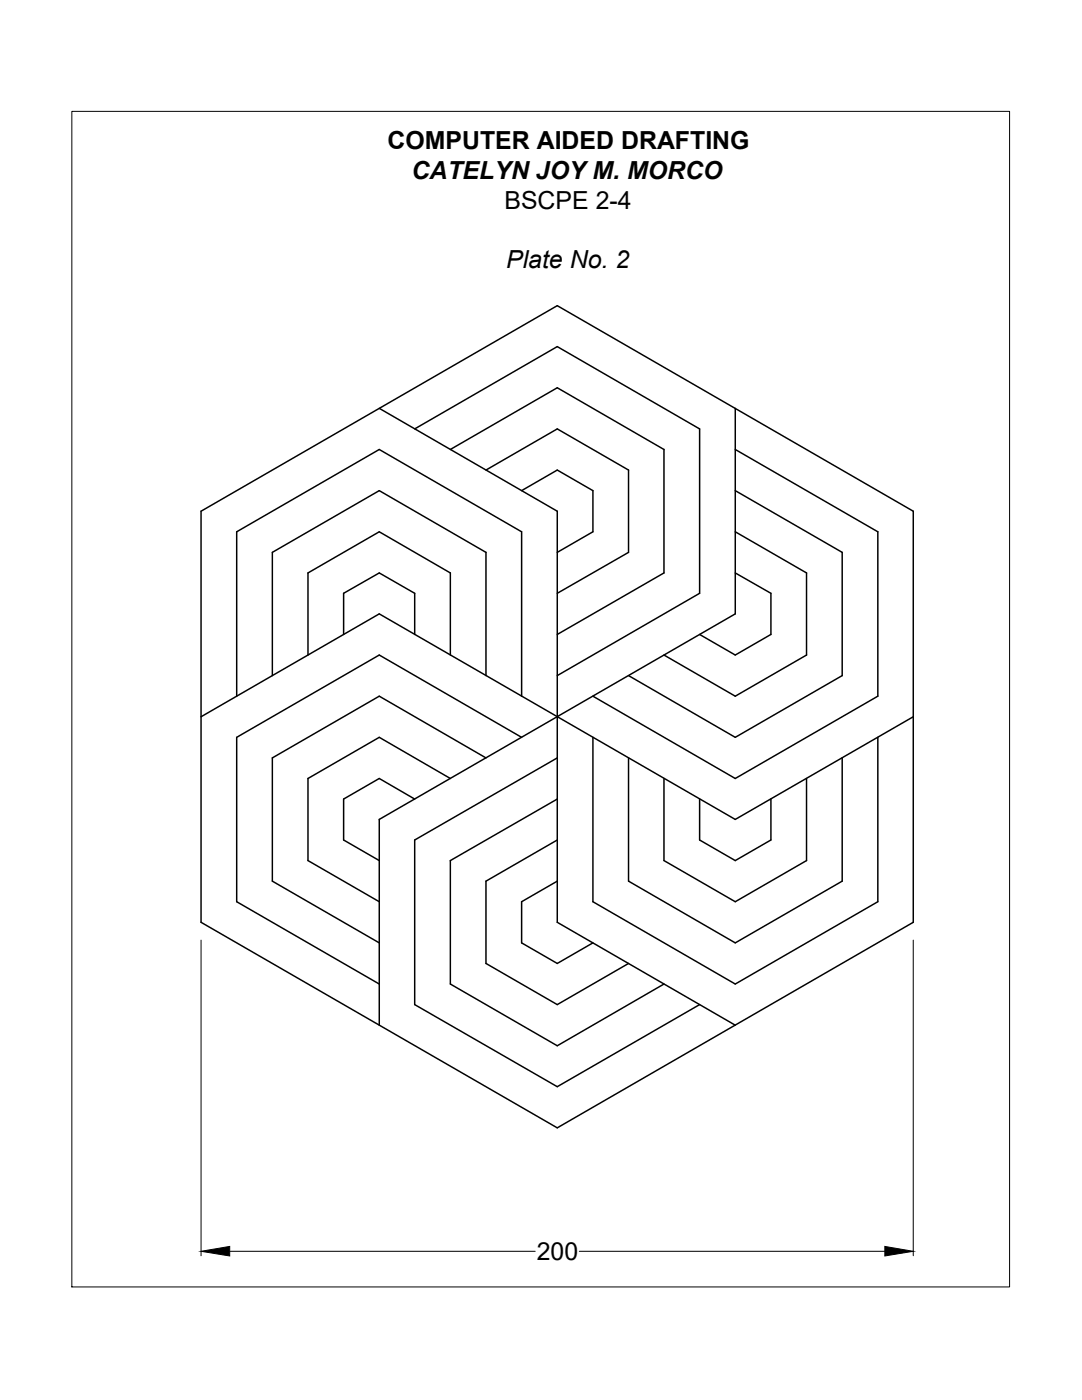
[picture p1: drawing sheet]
<svg xmlns="http://www.w3.org/2000/svg" width="216mm" height="279mm" viewBox="0 0 216 279" stroke-linecap="round" stroke-linejoin="round" font-family="sans-serif">
<!-- layer: 0 -->
<g fill="none" stroke="#000" stroke-width=".3">
<path d="M75.7 81.5l35.5 20.5v82.1l35.5 20.5M82.7 85.6l28.5-16.4 28.4 16.4v32.8l-28.4 16.4M89.9 89.7l21.3-12.3 21.3 12.3v24.6l-21.3 12.3M97 93.8l14.2-8.2 14.2 8.2v16.4l-14.2 8.2M104.1 97.9l7.1-4.1 7.1 4.1v8.2l-7.1 4.1M146.7 89.7l28.5 16.4v32.8l-28.5 16.5-28.4-16.5M146.7 97.9l21.3 12.3v24.6l-21.3 12.4-21.3-12.4M146.7 81.5v41l-71 41v41.1M40.1 102l71.1-41 71 41v82.1l-71 41-71.1-41zM146.7 106.1l14.2 8.2v16.4l-14.2 8.2-14.2-8.2M146.7 114.3l7.1 4.1v8.2l-7.1 4.1-7.1-4.1M47.2 138.9v-32.8l28.5-16.4 28.4 16.4v32.8"/>
<path d="M54.3 134.8v-24.6l21.4-12.3 21.3 12.3v24.6M61.5 130.7v-16.4l14.2-8.2 14.2 8.2v16.4M68.6 126.6v-8.2l7.1-4.1 7 4.1v8.2M40.1 143l35.6-20.5 71 41 35.5-20.5M82.7 159.5l-7-4.1-7.1 4.1v8.1l7.1 4.1M89.9 155.4l-14.2-8.2-14.2 8.2v16.3l14.2 8.3M97 151.3l-21.3-12.4-21.4 12.4v24.6l21.4 12.3M104.1 147.2l-28.4-16.5-28.5 16.5v32.8l28.5 16.4M111.2 159.5l-21.3 12.2v24.7l21.3 12.3 21.3-12.3M111.2 151.3l-28.5 16.3v32.9l28.5 16.4 28.4-16.4M118.3 147.2v32.8l28.4 16.4 28.5-16.4v-32.8M125.4 151.3v24.6l21.3 12.3 21.3-12.3v-24.6"/>
<path d="M132.5 155.4v16.3l14.2 8.3 14.2-8.3v-16.3M139.6 159.5v8.1l7.1 4.1 7.1-4.1v-8.1M111.2 175.9l-7.1 4.1v8.2l7.1 4.1 7.1-4.1M111.2 167.6l-14.2 8.3v16.4l14.2 8.2 14.2-8.2"/>
</g>
<path d="M14.3 22.2h187.2v234.6h-187.2zM40.1 187.6v63M182.2 187.6v63M45.8 249.7h61M115.6 249.7h61" fill="none" stroke="#000" stroke-width=".2"/>
<path d="M40.1 249.7l5.7-.9v1.9zM176.6 248.8l5.6 .9-5.6 1z" fill="#000" stroke="#000" stroke-width=".2"/>
<g font-size="5">
<text x="77.3" y="29.7">COMPUTER AIDED DRAFTING</text>
<text x="82.1" y="35.7">CATELYN JOY M. MORCO</text>
<text x="100.7" y="41.7">BSCPE 2-4</text>
<text x="101" y="53.6">Plate No. 2</text>
<text x="107.1" y="251.5">200</text>
</g>
</svg>
